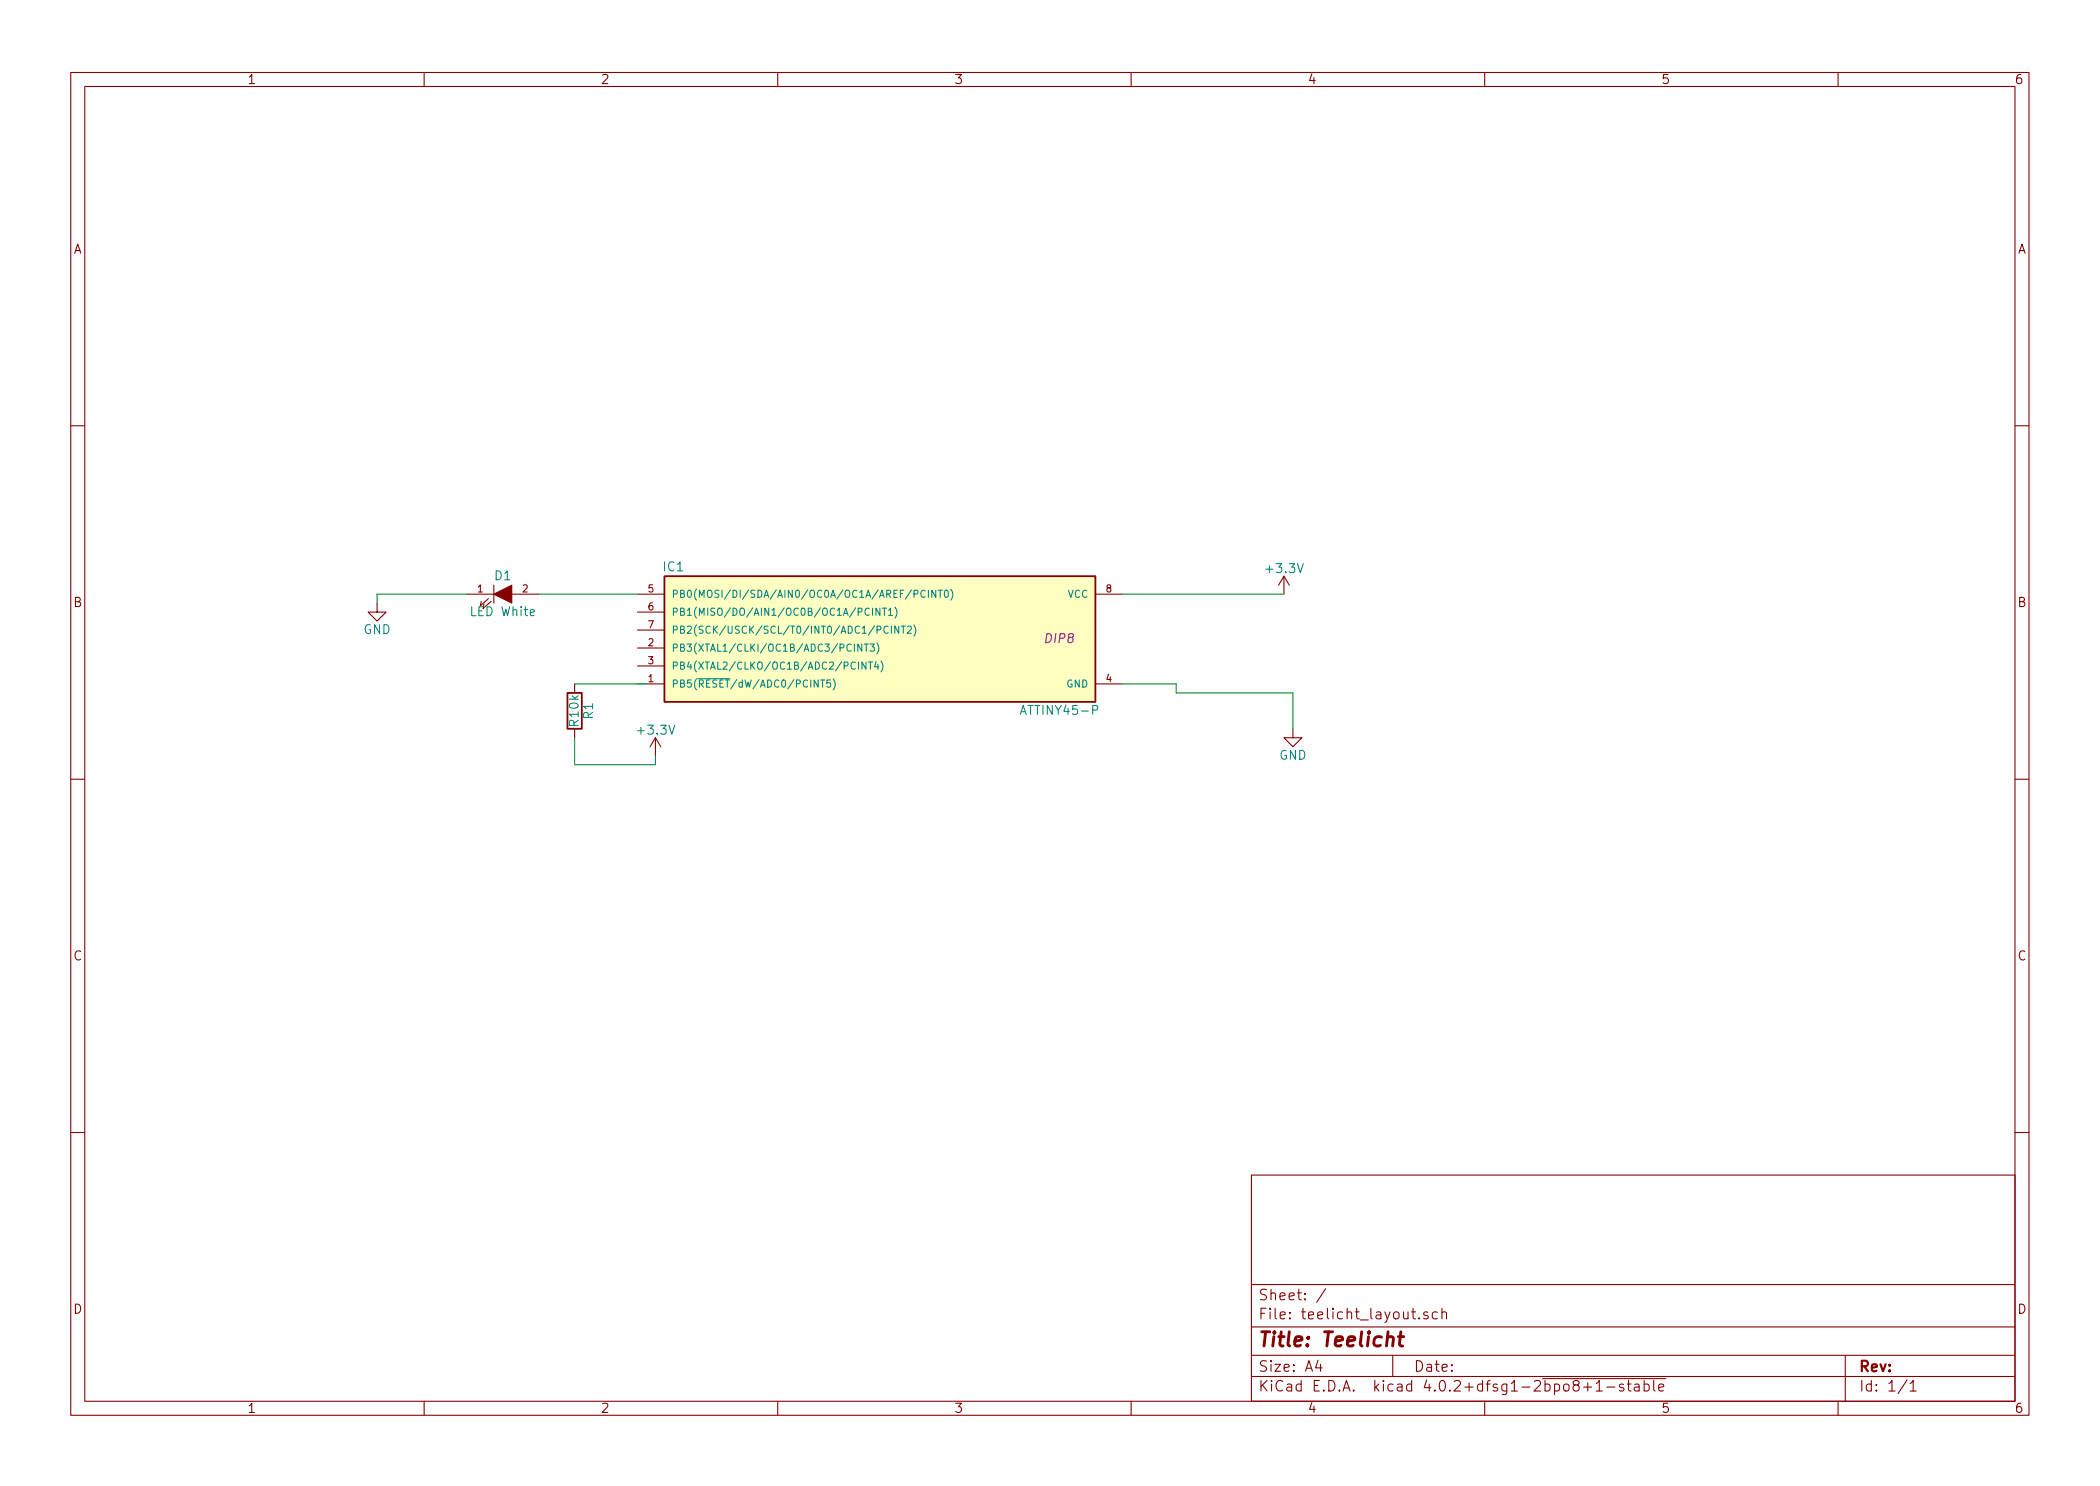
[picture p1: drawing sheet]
EESchema Schematic File Version 2
LIBS:power
LIBS:device
LIBS:transistors
LIBS:conn
LIBS:linear
LIBS:regul
LIBS:74xx
LIBS:cmos4000
LIBS:adc-dac
LIBS:memory
LIBS:xilinx
LIBS:microcontrollers
LIBS:dsp
LIBS:microchip
LIBS:analog_switches
LIBS:motorola
LIBS:texas
LIBS:intel
LIBS:audio
LIBS:interface
LIBS:digital-audio
LIBS:philips
LIBS:display
LIBS:cypress
LIBS:siliconi
LIBS:opto
LIBS:atmel
LIBS:contrib
LIBS:valves
EELAYER 25 0
EELAYER END
$Descr A4 11693 8268
encoding utf-8
Sheet 1 1
Title "Teelicht"
Date ""
Rev ""
Comp ""
Comment1 ""
Comment2 ""
Comment3 ""
Comment4 ""
$EndDescr
$Comp
L ATTINY45-P IC1
U 1 1
P 4900 3550
F 0 "IC1" H 3750 3950 50  0000 C CNN
F 1 "ATTINY45-P" H 5900 3150 50  0000 C CNN
F 2 "DIP8" H 5900 3550 50  0000 C CIN
F 3 "" H 4900 3550 50  0000 C CNN
	1    4900 3550
	1    0    0    -1  
$EndComp
$Comp
L +3.3V #PWR3
U 1 1
P 7150 3300
F 0 "#PWR3" H 7150 3150 50  0001 C CNN
F 1 "+3.3V" H 7150 3440 50  0000 C CNN
F 2 "" H 7150 3300 50  0000 C CNN
F 3 "" H 7150 3300 50  0000 C CNN
	1    7150 3300
	1    0    0    -1  
$EndComp
$Comp
L GND #PWR4
U 1 1
P 7200 4050
F 0 "#PWR4" H 7200 3800 50  0001 C CNN
F 1 "GND" H 7200 3900 50  0000 C CNN
F 2 "" H 7200 4050 50  0000 C CNN
F 3 "" H 7200 4050 50  0000 C CNN
	1    7200 4050
	1    0    0    -1  
$EndComp
Wire Wire Line
	7200 4050 7200 3850
Wire Wire Line
	7200 3850 6550 3850
Wire Wire Line
	6550 3850 6550 3800
Wire Wire Line
	6550 3800 6250 3800
Wire Wire Line
	6250 3300 7150 3300
$Comp
L LED D1
U 1 1
P 2800 3300
F 0 "D1" H 2800 3400 50  0000 C CNN
F 1 "LED White" H 2800 3200 50  0000 C CNN
F 2 "" H 2800 3300 50  0000 C CNN
F 3 "" H 2800 3300 50  0000 C CNN
	1    2800 3300
	1    0    0    -1  
$EndComp
$Comp
L GND #PWR1
U 1 1
P 2100 3350
F 0 "#PWR1" H 2100 3100 50  0001 C CNN
F 1 "GND" H 2100 3200 50  0000 C CNN
F 2 "" H 2100 3350 50  0000 C CNN
F 3 "" H 2100 3350 50  0000 C CNN
	1    2100 3350
	1    0    0    -1  
$EndComp
Wire Wire Line
	3000 3300 3550 3300
Wire Wire Line
	2600 3300 2100 3300
Wire Wire Line
	2100 3300 2100 3350
$Comp
L R R1
U 1 1
P 3200 3950
F 0 "R1" V 3280 3950 50  0000 C CNN
F 1 "R10k" V 3200 3950 50  0000 C CNN
F 2 "" V 3130 3950 50  0000 C CNN
F 3 "" H 3200 3950 50  0000 C CNN
	1    3200 3950
	1    0    0    -1  
$EndComp
$Comp
L +3.3V #PWR2
U 1 1
P 3650 4200
F 0 "#PWR2" H 3650 4050 50  0001 C CNN
F 1 "+3.3V" H 3650 4340 50  0000 C CNN
F 2 "" H 3650 4200 50  0000 C CNN
F 3 "" H 3650 4200 50  0000 C CNN
	1    3650 4200
	1    0    0    -1  
$EndComp
Wire Wire Line
	3600 3800 3200 3800
Wire Wire Line
	3200 4100 3200 4250
Wire Wire Line
	3200 4250 3650 4250
Wire Wire Line
	3650 4250 3650 4200
$EndSCHEMATC
